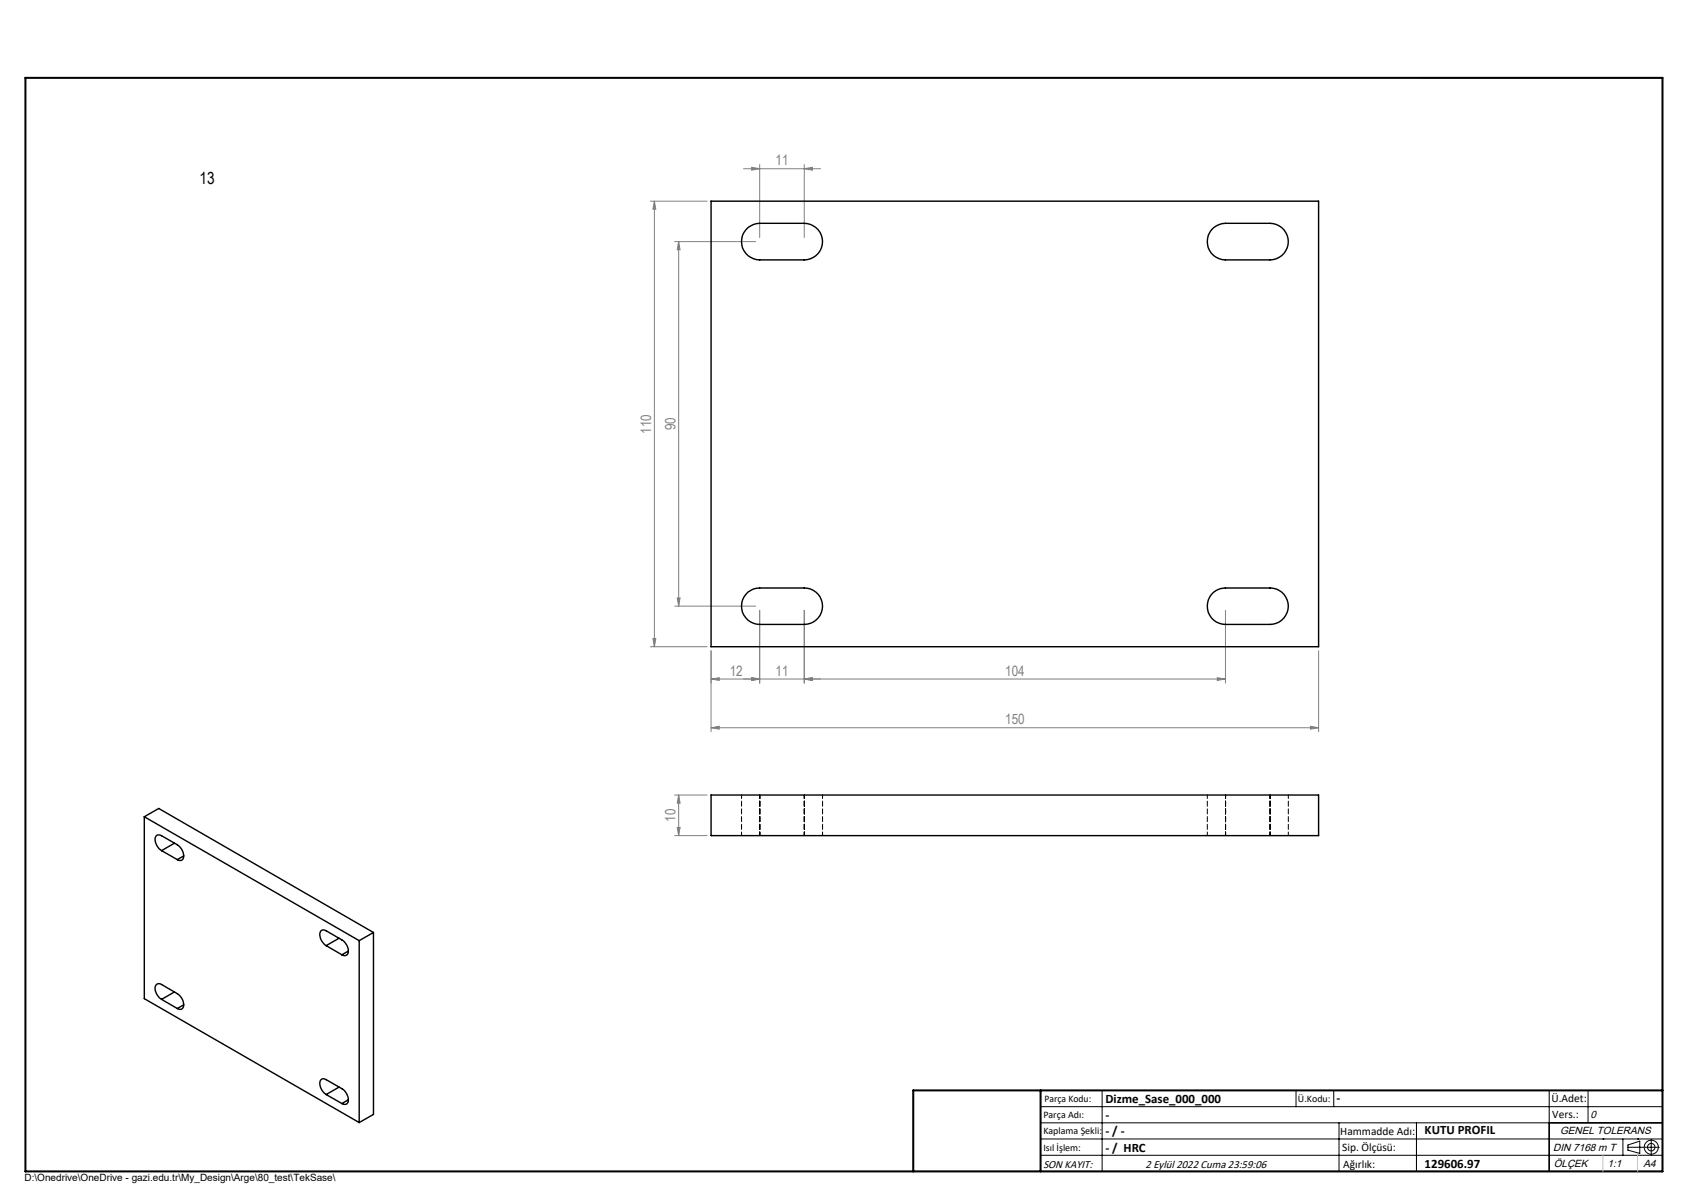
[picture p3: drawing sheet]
<svg xmlns="http://www.w3.org/2000/svg" width="420mm" height="297mm" viewBox="0 0 420 297" stroke-linecap="round" stroke-linejoin="round" font-family="sans-serif">
<g fill="none" stroke="#000" stroke-width=".25">
<path d="M350.2 19.2h60.3v12.6M256.9 273.2h153.6M256.9 277.2h153.6M272.1 269.2v20M320 269.2v4M329.3 269.2v4M330.6 277.2v12M349.7 277.2v12M382.5 269.2v20M392.1 269.2v8M225.5 289.2h185M256.9 281.2h153.6"/>
<path d="M256.9 285.2h153.6M395.8 281.2h.1M400.7 281.2v4M402 283.2h7.7M402 282.7l2.9-1v3.1l-2.9-.9zM404.4 281.2h.1M407.7 281.3v3.8"/>
<circle cx="407.7" cy="283.2" r=".93"/>
<circle cx="407.7" cy="283.2" r="1.74"/>
</g>
<g fill="none" stroke="#808080" stroke-width=".25">
<path d="M160.6 49.7h14M161.6 49.7v110M161.6 49.7l.3 1.9h-.7zM166.6 59.7h20M167.6 59.7l.3 2h-.7zM167.6 59.7v89.9M183.6 41.7h19M185.6 41.3l2 .4-2 .3zM187.6 40.6v18.1M198.6 41.7l2-.4v.7zM198.6 40.6v18.1M160.6 159.7h14"/>
<path d="M161.2 157.7h.7l-.3 2zM166.6 149.6h20M167.2 147.6h.7l-.3 2zM187.6 150.7v18M198.6 150.7v18M302.6 150.7v18M175.6 179.7l2-.4v.7zM175.6 179.7h150M175.6 167.6l2-.3v.7zM175.6 160.7v20M175.6 167.6h127M185.6 167.3l2 .3-2 .4z"/>
<path d="M198.6 167.6l2-.3v.7zM300.6 167.3l2 .3-2 .4zM323.6 179.3l2 .4-2 .3zM325.6 160.7v20M166.6 196.3h8M167.6 196.3v10M167.6 196.3l.3 2h-.7zM166.6 206.3h8M167.2 204.3h.7l-.3 2z"/>
</g>
<path d="M410.5 277.2h-28v12" fill="none" stroke="#000" stroke-width=".35"/>
<path d="M6.3 19.2h404.2v270h-404.2zM256.9 269.2v20M410.5 269.2h-185v20" fill="none" stroke="#000" stroke-width=".5"/>
<path d="M392.1 281.2h.1M395.8 285.2v4M404.4 285.2v4" fill="none" stroke="#c0c0c0" stroke-width=".25"/>
<g fill="#808080">
<path d="M323.6 179.3l2 .4-2 .3zM175.6 179.7l2-.4v.7z"/>
<path d="M167.2 204.3h.7l-.3 2zM167.6 196.3l.3 2h-.7z"/>
<path d="M161.6 49.7l.3 1.9h-.7zM161.2 157.7h.7l-.3 2z"/>
<path d="M167.6 59.7l.3 2h-.7zM167.2 147.6h.7l-.3 2z"/>
<path d="M185.6 41.3l2 .4-2 .3zM198.6 41.7l2-.4v.7zM185.6 167.3l2 .3-2 .4zM198.6 167.6l2-.3v.7z"/>
<path d="M175.6 167.6l2-.3v.7zM185.6 167.3l2 .3-2 .4zM198.6 167.6l2-.3v.7zM300.6 167.3l2 .3-2 .4z"/>
</g>
<g fill="none" stroke="#000" stroke-width=".35">
<path d="M175.6 49.7h150v110h-150zM184.7 56.2a4.8 4.8 0 0 1 2.9-1.1h11a4.5 4.5 0 0 1 4.5 4.6 4.5 4.5 0 0 1-4.5 4.5h-11a4.5 4.5 0 0 1-4.3-3 4.5 4.5 0 0 1 1.4-5zM299.1 56.8a4.7 4.7 0 0 1 3.5-1.7h11a4.5 4.5 0 0 1 4.5 4.6 4.5 4.5 0 0 1-4.5 4.5h-11a4.5 4.5 0 0 1-4.1-2.6 4.5 4.5 0 0 1 .6-4.8zM184.7 146.2a4.4 4.4 0 0 1 2.9-1h11a4.5 4.5 0 0 1 4.5 4.5 4.5 4.5 0 0 1-4.5 4.5h-11a4.5 4.5 0 0 1-4.3-3 4.5 4.5 0 0 1 1.4-5zM299.7 146.2a4.4 4.4 0 0 1 2.9-1h11a4.5 4.5 0 0 1 4.5 4.5 4.5 4.5 0 0 1-4.5 4.5h-11a4.5 4.5 0 0 1-4.3-3 4.5 4.5 0 0 1 1.4-5zM175.6 196.3h150v10h-150zM35.6 201.6v45l53.1 30.5M35.6 201.6l53.1 30.6M35.6 201.6l3.6-2 53 30.6M39.9 210a3.1 3.1 0 0 1-1.4-3.6l.4-.2h.7l4.2 2.4a3.1 3.1 0 0 1 1.4 3.5l-.6 .3-.8-.2M39.9 210l3.9 2.2M43.1 208.2l-3.2 1.8"/>
<path d="M45.4 211.3l-1.6 .9M80.5 233.5a3 3 0 0 1-1.3-3.6l.3-.3 .8 .1 4.1 2.4a3 3 0 0 1 1.4 3.5l-.6 .3-.8-.2M80.5 233.5l3.9 2.2M83.7 231.6l-3.2 1.9M86 234.8l-1.6 .9M88.7 232.2v44.9M92.2 230.2l-3.5 2M92.2 230.2v44.9l-3.5 2M39.9 246.7a3 3 0 0 1-1.4-3.5l.6-.4 .5 .1 4.2 2.4a3 3 0 0 1 1.4 3.5l-.6 .4-.8-.2M39.9 246.7l3.9 2.3M43.1 244.9l-3.2 1.8M45.4 248.1l-1.6 .9"/>
<path d="M80.5 270.2a3.1 3.1 0 0 1-1.3-3.5l.6-.4 .5 .1 4.1 2.4a3.1 3.1 0 0 1 1.4 3.5l-.6 .4-.8-.3M80.5 270.2l3.9 2.2M83.7 268.4l-3.2 1.8M86 271.5l-1.6 .9"/>
</g>
<path d="M183.1 196.3v10M187.6 196.3v10M298.1 196.3v10M302.6 196.3v10M187.6 206.3v-10M198.6 206.3v-10M203.1 206.3v-10M302.6 206.3v-10M313.6 206.3v-10M318.1 206.3v-10" fill="none" stroke="#000" stroke-width=".25" stroke-dasharray="1.3 .6" stroke-dashoffset=".4"/>
<text font-size="4.1" x="49.3" y="45.5">13</text>
<g font-size="3.5" fill="#808080">
<text x="191.5" y="40.8">11</text>
<text x="160.8" y="107" transform="rotate(-90 160.8 107)">110</text>
<text x="166.8" y="106.2" transform="rotate(-90 166.8 106.2)">90</text>
<text x="180.2" y="166.8">12</text>
<text x="191.5" y="166.8">11</text>
<text x="248.2" y="166.8">104</text>
<text x="248.2" y="178.8">150</text>
<text x="166.8" y="202.9" transform="rotate(-90 166.8 202.9)">10</text>
</g>
<g font-size="3.2">
<text x="272.9" y="272.3">Dizme_Sase_000_000</text>
<text x="330" y="272.2">-</text>
<text x="272.9" y="280.3">- / -</text>
<text x="272.9" y="276.3">-</text>
<text x="351.8" y="280">KUTU PROFIL</text>
<text x="272.9" y="284.4">- / HRC</text>
<text x="351.8" y="288.3">129606.97</text>
</g>
<g font-size="2.8">
<text x="383" y="272.2">Ü.Adet:</text>
<text x="330.9" y="280.3">Hammadde Adı:</text>
<text x="383.3" y="276">Vers.:</text>
<text x="331.4" y="284.3">Sip. Ölçüsü:</text>
<text x="257.6" y="288.3">SON KAYIT:</text>
<text x="282.9" y="288.3">2 Eylül 2022 Cuma 23:59:06</text>
<text x="331.6" y="288.3">Ağırlık:</text>
</g>
<g font-size="2.6">
<text x="392.8" y="276">0</text>
<text x="385.2" y="279.9">GENEL TOLERANS</text>
<text x="383.5" y="284">DIN 7168 m T</text>
<text x="383.6" y="288.1">ÖLÇEK</text>
<text x="396.9" y="288.1">1:1</text>
<text x="405.8" y="288.1">A4</text>
</g>
<g font-size="2.5">
<text x="257.9" y="272">Parça Kodu:</text>
<text x="320.5" y="272">Ü.Kodu:</text>
<text x="257.6" y="280">Kaplama Şekli:</text>
<text x="257.6" y="276">Parça Adı:</text>
<text x="257.6" y="284.1">Isıl İşlem:</text>
<text x="6.1" y="291.6">D:\Onedrive\OneDrive - gazi.edu.tr\My_Design\Arge\80_test\TekSase\</text>
</g>
</svg>
